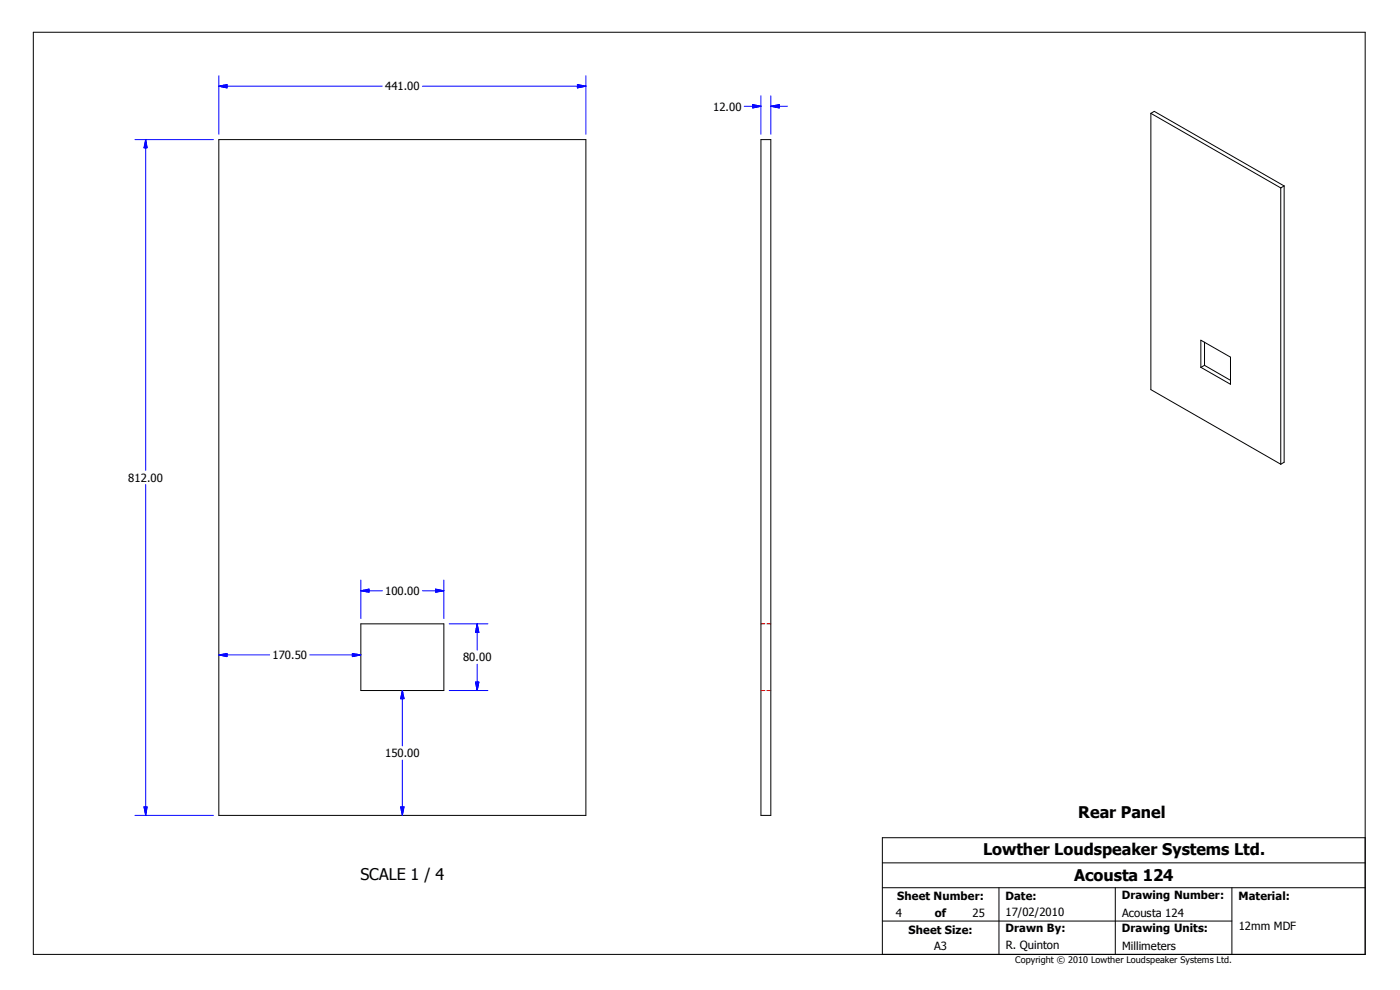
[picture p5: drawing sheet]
<svg xmlns="http://www.w3.org/2000/svg" width="420mm" height="297mm" viewBox="0 0 420 297" stroke-linecap="round" stroke-linejoin="round" font-family="sans-serif">
<g fill="none" stroke="#000" stroke-width=".3">
<path d="M10 9.7h399.4v276.3h-399.4zM345.1 34l1-.6 39 22.3M345.1 34l38.9 22.3M345.1 34v82.8l38.9 22.3M65.6 41.8h110.1v202.6h-110.1zM228.2 41.8h2.9v202.6h-2.9zM384 56.3v82.8M385.1 55.7v82.8l-1.1 .6M385.1 55.7l-1.1 .6M360.1 102l8.9 5v8.2l-8.9-5.1zM361.2 102.5v7M361.2 109.5l-1.1 .6"/>
<path d="M361.2 109.5l7.8 4.5M108.2 187h24.9v19.9h-24.9zM264.6 258.6h144.8M409.4 251.1h-144.8v34.9M264.6 276h104.8M264.6 266h144.8M299.6 266v20M334.4 266v20M369.4 266v20"/>
</g>
<path d="M228.2 187h1.2M230 187h1.1M228.2 206.9h1.2M230 206.9h1.1" fill="none" stroke="#f00" stroke-width=".3"/>
<g fill="none" stroke="#00f" stroke-width=".3">
<path d="M65.6 25.8h49M65.6 25.8l2.5-.5v1zM65.6 22.7v17.5M126.7 25.8h49M173.1 25.3l2.6 .5-2.6 .5zM175.7 22.7v17.5M223.2 31.8h5M225.7 31.3l2.5 .5-2.5 .6zM228.2 28.7v11.5M231.1 31.8h5M231.1 31.8l2.6-.5v1.1zM231.1 28.7v11.5"/>
<path d="M40.5 41.8h23.5M43.7 41.8v99.2M43.7 41.8l.4 2.5h-.9zM43.7 145.2v99.2M108.2 177.1h6.4M108.2 177.1l2.5-.6v1zM108.2 173.8v11.5M126.7 177.1h6.4M130.6 176.5l2.5 .6-2.5 .4zM133.1 173.8v11.5M65.6 196.3l2.5-.5v1zM65.6 196.3h15.3"/>
<path d="M92.9 196.3h15.3M105.7 195.8l2.5 .5-2.5 .5zM134.7 187h11.6M143.1 187v7.8M143.1 199.1v7.8M143.1 187l.5 2.5h-1zM120.6 206.9v16.6M120.6 206.9l.6 2.5h-1.1zM134.7 206.9h11.6M142.6 204.4h1l-.5 2.5zM120.6 227.8v16.6M40.5 244.4h23.5"/>
<path d="M43.2 241.8h.9l-.4 2.6zM120.1 241.8h1.1l-.6 2.6z"/>
</g>
<g fill="#00f" stroke="#00f" stroke-width=".3">
<path d="M43.7 41.8l.4 2.5h-.9z" fill-rule="evenodd"/>
<path d="M43.2 241.8h.9l-.4 2.6z" fill-rule="evenodd"/>
<path d="M173.1 25.3l2.6 .5-2.6 .5z" fill-rule="evenodd"/>
<path d="M65.6 25.8l2.5-.5v1z" fill-rule="evenodd"/>
<path d="M108.2 177.1l2.5-.6v1z" fill-rule="evenodd"/>
<path d="M130.6 176.5l2.5 .6-2.5 .4z" fill-rule="evenodd"/>
<path d="M143.1 187l.5 2.5h-1z" fill-rule="evenodd"/>
<path d="M142.6 204.4h1l-.5 2.5z" fill-rule="evenodd"/>
<path d="M120.6 206.9l.6 2.5h-1.1z" fill-rule="evenodd"/>
<path d="M120.1 241.8h1.1l-.6 2.6z" fill-rule="evenodd"/>
<path d="M65.6 196.3l2.5-.5v1z" fill-rule="evenodd"/>
<path d="M105.7 195.8l2.5 .5-2.5 .5z" fill-rule="evenodd"/>
<path d="M225.7 31.3l2.5 .5-2.5 .6z" fill-rule="evenodd"/>
<path d="M231.1 31.8l2.6-.5v1.1z" fill-rule="evenodd"/>
</g>
<g font-size="4.8">
<text x="323.3" y="245.2">Rear Panel</text>
<text x="294.8" y="256.2">Lowther Loudspeaker Systems Ltd.</text>
<text x="108.1" y="263.6">SCALE 1 / 4</text>
<text x="322.1" y="264.1">Acousta 124</text>
</g>
<g font-size="3.4">
<text x="115.5" y="27.1">441.00</text>
<text x="213.9" y="33.1">12.00</text>
<text x="38.4" y="144.4">812.00</text>
<text x="115.5" y="178.2">100.00</text>
<text x="81.7" y="197.5">170.50</text>
<text x="138.9" y="198.2">80.00</text>
<text x="115.5" y="226.9">150.00</text>
<text x="269.1" y="269.8">Sheet Number:</text>
<text x="301.5" y="269.8">Date:</text>
<text x="336.4" y="269.5">Drawing Number:</text>
<text x="371.3" y="269.8">Material:</text>
<text x="268.6" y="274.8">4</text>
<text x="280.3" y="274.8">of</text>
<text x="291.6" y="274.8">25</text>
<text x="301.5" y="274.6">17/02/2010</text>
<text x="336.5" y="274.8">Acousta 124</text>
<text x="272.5" y="279.8">Sheet Size:</text>
<text x="301.5" y="279.4">Drawn By:</text>
<text x="336.4" y="279.4">Drawing Units:</text>
<text x="371.4" y="278.8">12mm MDF</text>
<text x="280.1" y="284.7">A3</text>
<text x="301.6" y="284.5">R. Quinton</text>
<text x="336.5" y="284.7">Millimeters</text>
</g>
<text font-size="2.7" x="304.4" y="288.6">Copyright © 2010 Lowther Loudspeaker Systems Ltd.</text>
</svg>
